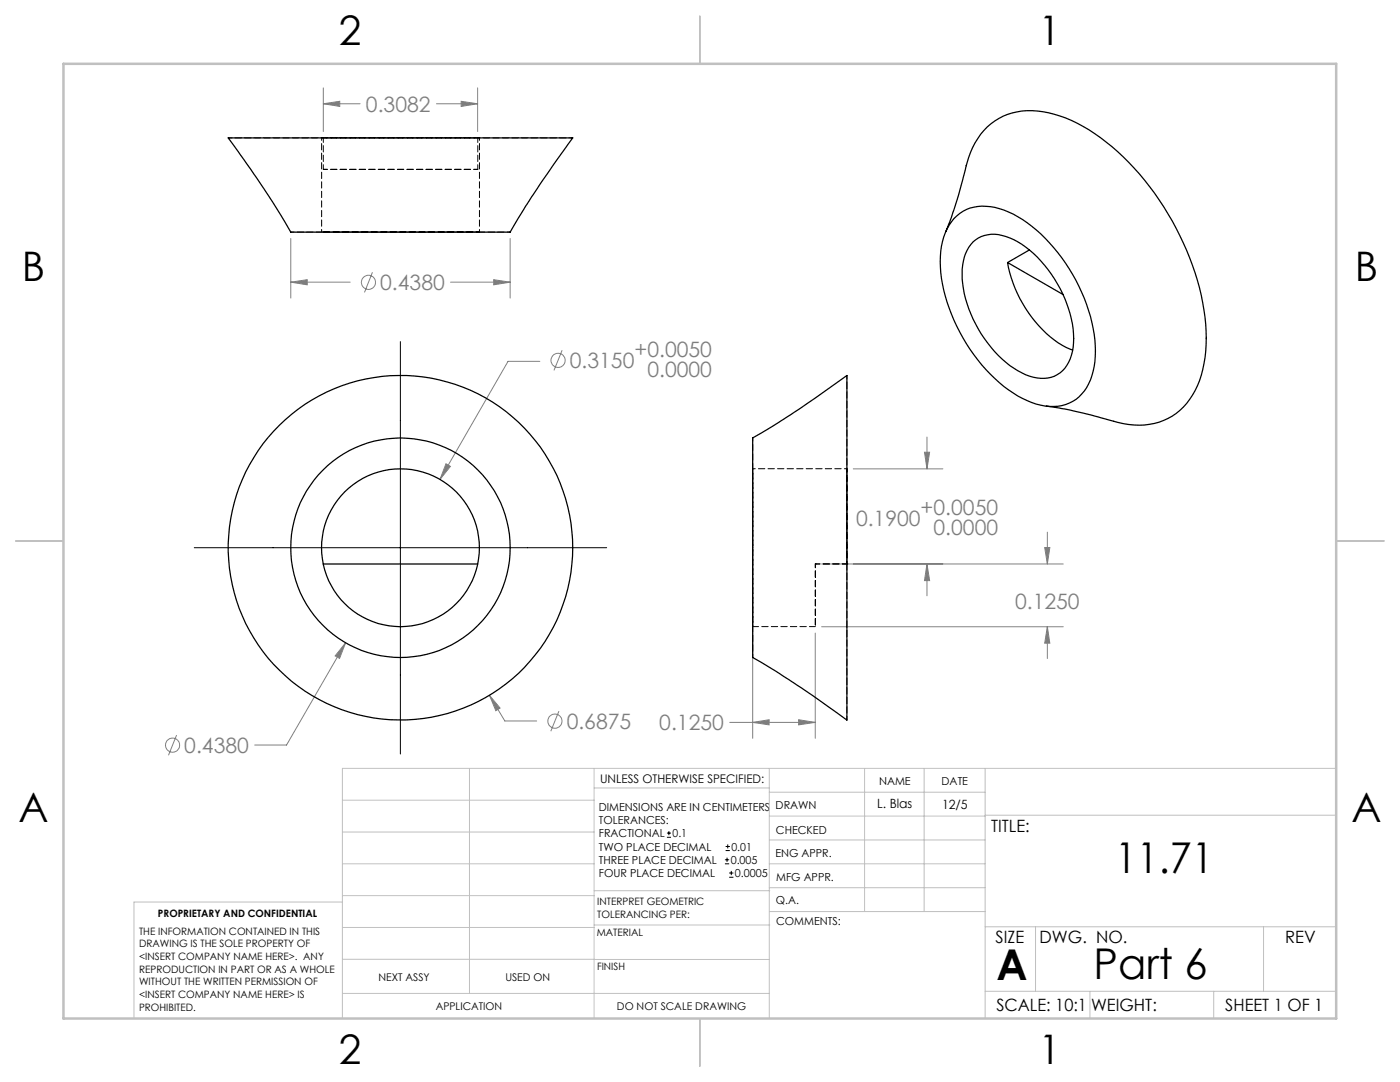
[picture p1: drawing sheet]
<svg xmlns="http://www.w3.org/2000/svg" width="279mm" height="216mm" viewBox="0 0 279 216" stroke-linecap="round" stroke-linejoin="round" font-family="sans-serif">
<g fill="none" stroke="#808080" stroke-width=".2">
<path d="M64.5 17.5v8.7M95.3 17.5v8.7M64.5 20.7l3.3-.5v1zM64.5 20.7h7.4M87.1 20.7h8.2M92 20.2l3.3 .5-3.3 .5zM58 56.3l3.3-.5v1zM58 47.6v11.9M58 56.3h11.9M74.3 54.3l-1.6 4M89.9 56.3h11.9M98.5 55.8l3.3 .5-3.3 .5z"/>
<path d="M101.8 47.6v11.9M107.7 72.1h-6.3l-13.6 23.6M112.2 69.9l-1.6 4M89 92.5l.9 .6-2.1 2.6zM170.3 93.6h17.9M184.5 90.2h1l-.5 3.4zM185 87.2v6.4M164 112.5h48.2M185 112.5l.5 3.4h-1zM185 112.5v6.4M208.5 109.3h1l-.5 3.2zM209 106.2v6.3"/>
<path d="M69 128.3l-1.2 3.1-.9-.5zM69 128.3l-11.8 20.4h-6.4M97.7 138.7l2.1 2.6-.8 .5zM97.7 138.7l3.1 5.2h6.3M150.2 126.3v21M162.7 126.3v21M164 125.1h48.2M209 125.1l.5 3.2h-1zM209 125.1v6.3M35.2 146.7l-1.6 4M111.5 141.9l-1.6 4M145.6 144.1h17.1"/>
<path d="M150.2 144.1l3.3-.5v1zM159.4 143.6l3.3 .5-3.3 .5z"/>
<circle cx="73.5" cy="56.3" r="1.4"/>
<circle cx="111.4" cy="71.9" r="1.41"/>
<circle cx="34.4" cy="148.7" r="1.41"/>
<circle cx="110.7" cy="143.9" r="1.41"/>
</g>
<g fill="none" stroke="#000" stroke-width=".2">
<path d="M79.9 68.2v82.3M38.8 109.3h82.3M133.1 167.1h.8M133.1 166.2h.8M133.5 165.8v.9M144.7 172.4h.8M144.7 171.6h.8M144.8 169.7h.9M144.8 168.9h.9M145.1 171.1v.9M145.2 168.5v.8M145.5 175h.9"/>
<path d="M145.5 174.2h.9M145.9 173.8v.8"/>
</g>
<g fill="none" stroke="#c0c0c0" stroke-width=".2">
<path d="M68.3 159.7h50.3M93.7 153.3v44.9M118.6 153.3v49.9M118.6 157.2h34.9M153.5 153.3v49.9M153.5 158.1h43.1M172.5 153.3v28.6M184.4 153.3v28.6M196.6 153.3v49.9M266.7 153.3h-198.4v49.9M68.3 178.7h50.3M68.3 172.4h50.3"/>
<path d="M68.3 166h50.3M68.3 180h-41.6v23.2M118.6 177.7h35M153.5 167.6h43.1M153.5 162.8h43.1M153.5 172.4h43.1M153.5 177.1h43.1M196.6 162.7h70.1M68.3 198.2h85.2M68.3 191.4l85.2 .1M68.3 185.1h50.3M118.6 184.6h35"/>
<path d="M153.6 181.9h43M196.6 197.8h70.1M196.6 184.9h70.1M206.7 184.9v12.9M217.5 197.8v5.4M242.2 197.8v5.4M252.2 184.9v12.9"/>
</g>
<path d="M139.7 3.2v9.5M3.1 107.9h9.6M266.7 107.9h9.5M139.7 203.2v9.6" fill="none" stroke="#c0c0c0" stroke-width=".25"/>
<path d="M12.7 12.7h254v190.5h-254z" fill="none" stroke="#c0c0c0" stroke-width=".5"/>
<path d="M89 92.5l-1.2 3.2 2.1-2.6zM97.7 138.7l1.3 3.1 .8-.5zM69 128.3l-2.1 2.6 .9 .5zM64.5 20.7l3.3-.5v1zM92 20.2l3.3 .5-3.3 .5zM98.5 55.8l3.3 .5-3.3 .5zM58 56.3l3.3-.5v1zM185 112.5l.5 3.4h-1zM184.5 90.2h1l-.5 3.4zM150.2 144.1l3.3-.5v1zM159.4 143.6l3.3 .5-3.3 .5zM209 125.1l.5 3.2h-1zM208.5 109.3h1l-.5 3.2z" fill="#808080"/>
<g fill="none" stroke="#000" stroke-width=".25">
<path d="M45.5 27.5h68.8l-4.6 6.5a176.5 176.5 0 0 0-7.9 12.3h-43.7a213.6 213.6 0 0 0-12.6-18.8zM188.7 46.2a99.4 99.4 0 0 0 4.6-14.7 12.8 12.8 0 0 1 16-9 31.5 31.5 0 0 1 13.8 7.8 56.3 56.3 0 0 1 17.4 33 25.6 25.6 0 0 1-2 14.6 12.5 12.5 0 0 1-14.3 6.6l-10.7-2.7-4.7-.8M190.4 43.6a8.5 8.5 0 0 1 9-2 24.4 24.4 0 0 1 11.7 8.8 33.6 33.6 0 0 1 7.5 19.7 12.4 12.4 0 0 1-3.3 9.1 8.6 8.6 0 0 1-8.5 1.4 25.6 25.6 0 0 1-12.5-9.8 33.7 33.7 0 0 1-6.7-18.6 12.6 12.6 0 0 1 2.8-8.6zM194.2 48.3a6.6 6.6 0 0 1 7.3-.8 22 22 0 0 1 10.6 11.1 18.3 18.3 0 0 1 1.7 12.3 6 6 0 0 1-8.3 4.2 21.6 21.6 0 0 1-11.3-11.4 19.4 19.4 0 0 1-1.9-11.6l.7-2.1zM201.1 52.4a24.6 24.6 0 0 0 11.7 16.9l1.3 .6M201.1 52.4l11.1 6.4M205.4 49.9l-4.3 2.5M150.2 87.4a187.1 187.1 0 0 0 18.8-12.5v68.8a199.1 199.1 0 0 0-18.8-12.5zM64.5 112.5h30.8"/>
<circle cx="79.9" cy="109.3" r="21.9"/>
<circle cx="79.9" cy="109.3" r="15.8"/>
<circle cx="79.9" cy="109.3" r="34.4"/>
</g>
<path d="M45.6 27.5h68.7M64.5 33.8h30.9M64.5 27.5h30.9M169 74.9v68.8M162.7 112.5v12.5v-12.5" fill="none" stroke="#000" stroke-width=".2" stroke-dasharray="1.3 .6" stroke-dashoffset=".5"/>
<path d="M58 46.3h43.8M95.7 46.3h-31.5h31.5M150.2 87.4v43.8M150.2 109.3v-15.8v31.5v-15.7" fill="none" stroke="#000" stroke-width=".2" stroke-dasharray="1.3 .6" stroke-dashoffset=".6"/>
<path d="M64.5 27.5v6.3M95.4 27.5v6.3M169 112.5h-6.3" fill="none" stroke="#000" stroke-width=".2" stroke-dasharray="1.3 .6" stroke-dashoffset=".3"/>
<path d="M95.4 27.5h.3h-31.5h.3M169 112.5v-19v19" fill="none" stroke="#000" stroke-width=".2" stroke-dasharray="1.3 .6" stroke-dashoffset=".7"/>
<path d="M64.2 27.5v18.8M95.7 46.3v-18.8M169 93.5h-18.8" fill="none" stroke="#000" stroke-width=".2" stroke-dasharray="1.3 .6" stroke-dashoffset=".8"/>
<path d="M162.7 112.5h.1M169 112.5h.1" fill="none" stroke="#000" stroke-width=".2" stroke-dasharray="1.3 .6"/>
<path d="M150.2 125h12.5" fill="none" stroke="#000" stroke-width=".2" stroke-dasharray="1.3 .6" stroke-dashoffset=".1"/>
<g font-size="8.5">
<text x="222.5" y="174.2">11.71</text>
<text x="198.9" y="195.5">A</text>
<text x="218.2" y="195.4">Part 6</text>
</g>
<g font-size="8.1">
<text x="67.6" y="8.9">2</text>
<text x="207.3" y="8.9">1</text>
<text x="4.4" y="56.1">B</text>
<text x="270.4" y="56.1">B</text>
<text x="3.7" y="164.1">A</text>
<text x="269.7" y="164.1">A</text>
<text x="67.6" y="212.4">2</text>
<text x="207.3" y="212.4">1</text>
</g>
<g font-size="4.2" fill="#808080">
<text x="73" y="22.3">0.3082</text>
<text x="75.9" y="57.9">0.4380</text>
<text x="126.6" y="71.2">+0.0050</text>
<text x="113.7" y="73.4">0.3150</text>
<text x="129.2" y="75.3">0.0000</text>
<text x="170.8" y="105">0.1900</text>
<text x="183.7" y="102.7">+0.0050</text>
<text x="186.3" y="106.8">0.0000</text>
<text x="202.6" y="121.5">0.1250</text>
<text x="113.1" y="145.4">0.6875</text>
<text x="131.6" y="145.7">0.1250</text>
<text x="36.8" y="150.2">0.4380</text>
</g>
<g font-size="3.4">
<text x="197.8" y="166">TITLE:</text>
<text x="198.7" y="188.1">SIZE</text>
<text x="207.5" y="188.1">DWG. NO.</text>
<text x="256.5" y="188.2">REV</text>
<text x="198.8" y="201.7">SCALE: 10:1</text>
<text x="217.7" y="201.8">WEIGHT:</text>
<text x="244.5" y="201.7">SHEET 1 OF 1</text>
</g>
<g font-size="2.5">
<text x="175.1" y="161.3">L. Blas</text>
<text x="188" y="161.4">12/5</text>
</g>
<text font-size="2.4" x="119.8" y="156.2">UNLESS OTHERWISE SPECIFIED:</text>
<g font-size="2.2">
<text x="119.5" y="161.8">DIMENSIONS ARE IN CENTIMETERS</text>
<text x="154.8" y="161.4">DRAWN</text>
<text x="175.4" y="156.6">NAME</text>
<text x="187.9" y="156.7">DATE</text>
<text x="119.5" y="164.4">TOLERANCES:</text>
<text x="119.5" y="167.1">FRACTIONAL</text>
<text x="134.2" y="167.1">0.1</text>
<text x="154.9" y="166.3">CHECKED</text>
<text x="119.5" y="172.4">THREE PLACE DECIMAL</text>
<text x="119.5" y="169.7">TWO PLACE DECIMAL</text>
<text x="145.8" y="172.4">0.005</text>
<text x="146" y="169.7">0.01</text>
<text x="154.8" y="171">ENG APPR.</text>
<text x="119.5" y="175">FOUR PLACE DECIMAL</text>
<text x="146.7" y="175">0.0005</text>
<text x="154.9" y="175.7">MFG APPR.</text>
<text x="154.9" y="180.4">Q.A.</text>
<text x="154.9" y="184.6">COMMENTS:</text>
</g>
<g font-size="2.1">
<text x="75.5" y="195.7">NEXT ASSY</text>
<text x="100.9" y="195.7">USED ON</text>
<text x="86.9" y="201.5">APPLICATION</text>
<text x="123.1" y="201.6">DO NOT SCALE DRAWING</text>
</g>
<g font-size="2">
<text x="31.5" y="182.9">PROPRIETARY AND CONFIDENTIAL</text>
<text x="119.2" y="180.6">INTERPRET GEOMETRIC</text>
<text x="119.2" y="183.1">TOLERANCING PER:</text>
<text x="27.8" y="186.5">THE INFORMATION CONTAINED IN THIS</text>
<text x="27.8" y="189">DRAWING IS THE SOLE PROPERTY OF</text>
<text x="27.8" y="191.6">&lt;INSERT COMPANY NAME HERE&gt;. ANY</text>
<text x="119.1" y="186.7">MATERIAL</text>
<text x="27.8" y="194.1">REPRODUCTION IN PART OR AS A WHOLE</text>
<text x="27.8" y="196.6">WITHOUT THE WRITTEN PERMISSION OF</text>
<text x="119.1" y="193.5">FINISH</text>
<text x="27.8" y="199.1">&lt;INSERT COMPANY NAME HERE&gt; IS</text>
<text x="27.8" y="201.7">PROHIBITED.</text>
</g>
</svg>
